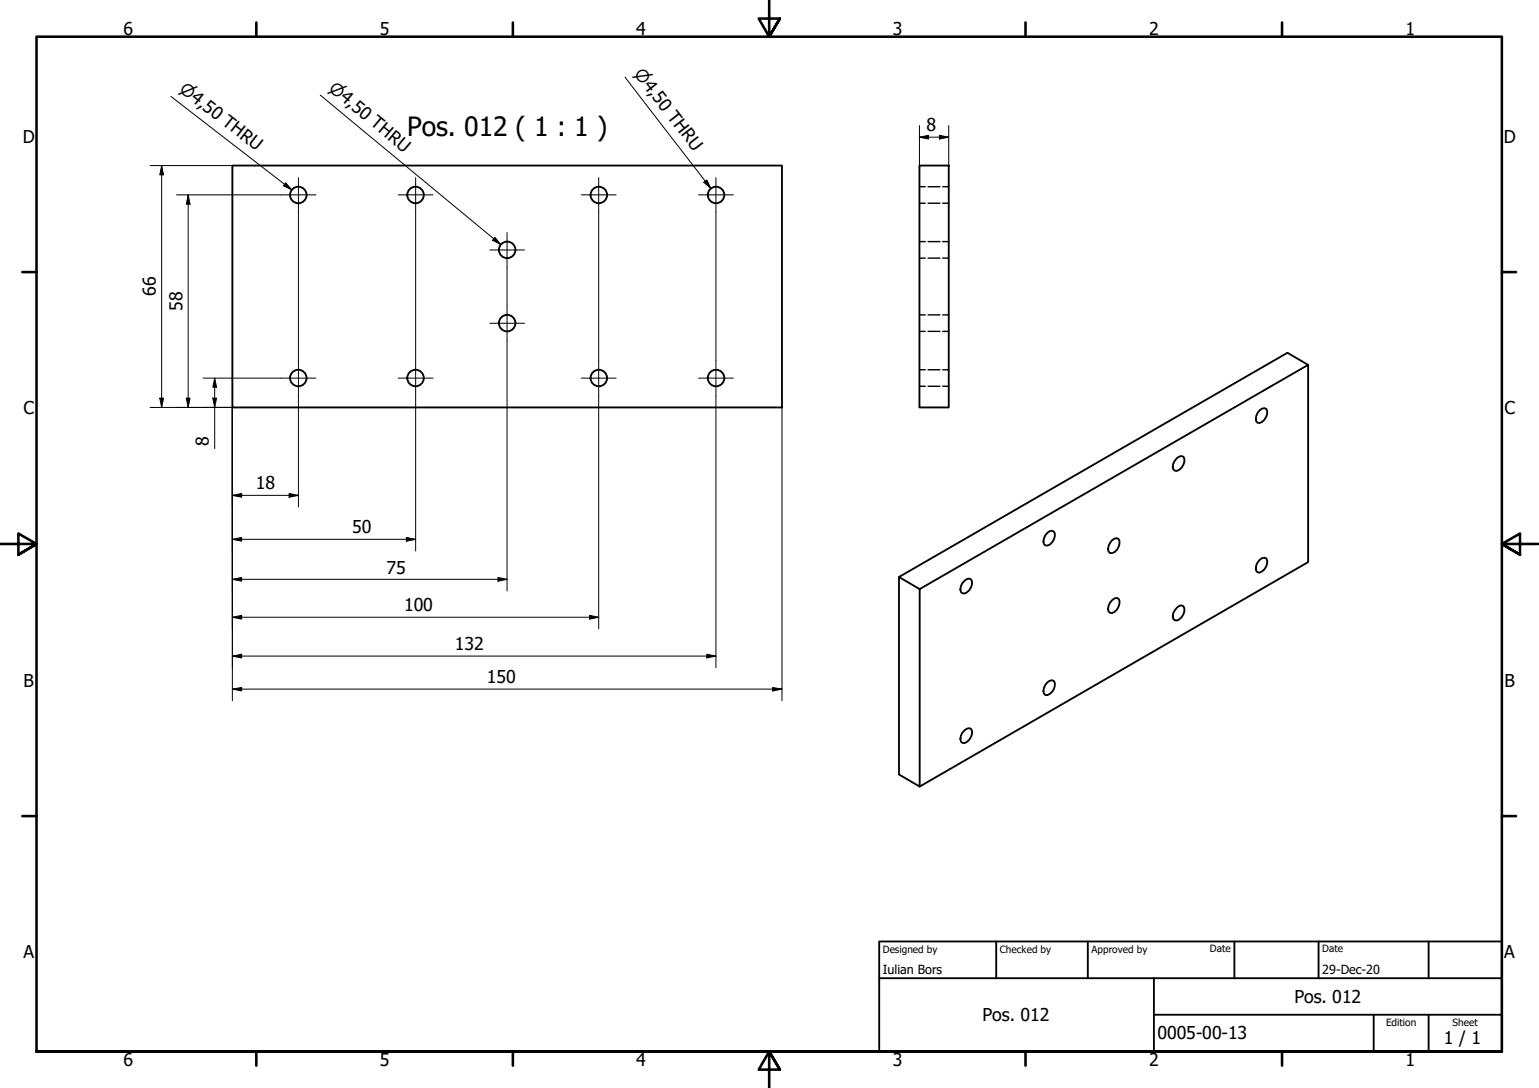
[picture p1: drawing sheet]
<svg xmlns="http://www.w3.org/2000/svg" width="420mm" height="297mm" viewBox="0 0 420 297" stroke-linecap="round" stroke-linejoin="round" font-family="sans-serif">
<!-- layer: Visible (ISO) -->
<g fill="none" stroke="#000" stroke-width=".51">
<path d="M63.4 45.2h150.1v66h-150.1zM251 45.2h8v66h-8zM357.1 99.6v53.9l-106 61.2M343.9 112l.7-.4 .6-.2 .5 .2a2.96 2.96 0 0 1-1.8 3.9l-.6-.1a2 2 0 0 1 0-2.7zM321.3 125.1l.6-.5 .7-.1 .5 .2a2.96 2.96 0 0 1-1.8 3.9l-.6-.1a1.87 1.87 0 0 1 0-2.7zM245.4 157.5l5.7 3.3v53.9l-5.7-3.3zM245.4 157.5l106.1-61.2 5.6 3.3-106 61.2M263.3 158.5l.7-.4 .6-.1 .5 .2a2.96 2.96 0 0 1-1.8 3.8h-.6a2.24 2.24 0 0 1 .6-3.5zM285.9 145.5l.7-.5 .6-.1 .5 .2a2.87 2.87 0 0 1-1.8 3.9l-.5-.1a2 2 0 0 1 0-2.7zM303.6 147.5l1.3-.6 .5 .3a2.74 2.74 0 0 1-2.4 3.8 2.03 2.03 0 0 1 0-2.7zM343.9 152.8l.7-.4 .6-.1 .5 .1a2.96 2.96 0 0 1-1.8 3.9h-.6a2.27 2.27 0 0 1 .6-3.5zM303.6 163.9l.7-.5 .6-.2 .5 .3a2.96 2.96 0 0 1-1.8 3.9l-.6-.1a2.27 2.27 0 0 1 .6-3.4z"/>
<path d="M321.3 165.9l.6-.5 .7-.1a1.57 1.57 0 0 1 .5 2.4 2.29 2.29 0 0 1-2.4 1.6 1.87 1.87 0 0 1 0-2.7zM263.3 199.4l.7-.5 .6-.1 .5 .2a2.96 2.96 0 0 1-1.8 3.9l-.6-.1a2.24 2.24 0 0 1 .6-3.4zM285.9 186.3l.7-.4 .6-.2 .5 .2a2.91 2.91 0 0 1-1.8 3.9l-.5-.1a2 2 0 0 1 0-2.7z"/>
<circle cx="81.4" cy="53.2" r="2.25"/>
<circle cx="113.4" cy="53.2" r="2.25"/>
<circle cx="163.5" cy="53.2" r="2.25"/>
<circle cx="195.5" cy="53.2" r="2.25"/>
<circle cx="138.5" cy="68.2" r="2.25"/>
<circle cx="138.5" cy="88.2" r="2.25"/>
<circle cx="81.4" cy="103.2" r="2.25"/>
<circle cx="113.4" cy="103.2" r="2.25"/>
<circle cx="163.5" cy="103.2" r="2.25"/>
<circle cx="195.5" cy="103.2" r="2.25"/>
</g>
<!-- layer: Hidden (ISO) -->
<g fill="none" stroke="#000" stroke-width=".38">
<path d="M251 55.5h1.6M251 51h1.6M253.4 55.5h3.2M253.4 51h3.2M257.4 55.5h1.6M257.4 51h1.6M251 70.5h1.6M251 66h1.6M253.4 70.5h3.2M253.4 66h3.2M257.4 70.5h1.6M257.4 66h1.6"/>
<path d="M251 90.5h1.6M251 86h1.6M253.4 90.5h3.2M253.4 86h3.2M257.4 90.5h1.6M257.4 86h1.6M251 105.5h1.6M251 101h1.6M253.4 105.5h3.2M253.4 101h3.2M257.4 105.5h1.6M257.4 101h1.6"/>
</g>
<!-- layer: Border (ISO) -->
<g fill="none" stroke="#000" stroke-width=".7">
<path d="M70 6.1v3.9M140 6.1v3.9M210 0v10l-2.9-4.9h5.8l-2.9 4.9 2.9-4.9M280 6.1v3.9M350 6.1v3.9M6.1 74.3h3.9M410 74.3h3.9M0 148.5h10l-5-2.8v5.7l5-2.9-5 2.9M420 148.5h-10l5-2.8v5.7l-5-2.9 5 2.9M6.1 222.8h3.9M410 222.8h3.9M10 287.1v-277.1h400v277.1h-400h400"/>
<path d="M70 287.1v3.8M140 287.1v3.8M212.9 292l-2.9-4.9 2.9 4.9h-5.8l2.9-4.9v9.9M280 287.1v3.8M350 287.1v3.8"/>
</g>
<!-- layer: Title (ISO) -->
<path d="M240 257h170v30.1h-170zM272 257v10.1M297 257v10.1M337 257v10.1M360 257v10.1M390 257v10.1M240 267.1h170M315 277h95M315 267.1v20M375 277v10.1M390 277v10.1" fill="none" stroke="#000" stroke-width=".51"/>
<!-- layer: Center Mark (ISO) -->
<g fill="none" stroke="#000" stroke-width=".27">
<path d="M76.7 53.2h9.5M81.5 48.5v9.5M108.7 53.2h9.5M113.5 48.5v9.5M158.7 53.2h9.5M163.4 48.5v9.5M190.7 53.2h9.5M195.5 48.5v9.5M133.7 68.2h9.5M138.4 63.5v9.4M81.5 98.5v9.5M113.5 98.5v9.5"/>
<path d="M133.7 88.3h9.5M138.4 83.5v9.4M163.4 98.5v9.5M195.5 98.5v9.5M76.7 103.2h9.5M108.7 103.2h9.5M158.7 103.2h9.5M190.7 103.2h9.5"/>
</g>
<!-- layer: Dimension (ISO) -->
<g fill="none" stroke="#000" stroke-width=".27">
<path d="M251 37.5l2.5-.6v1.1zM251 37.5h8M251 34.3v10.9M256.5 36.9l2.5 .6-2.5 .5zM259 34.3v10.9M41 45.2h22.4M44.1 45.2l.5 2.5h-1zM44.1 45.2v66M48.2 53.2h28.5M51.4 53.2l.5 2.5h-1zM51.4 53.2v58M81.5 58v40.5"/>
<path d="M113.5 58v40.5M163.4 58v40.5M195.5 58v40.5M138.4 72.9v10.6M138.4 92.9v68.4M41 111.2h22.4v80.1M43.6 108.7h1l-.5 2.5zM50.9 108.7h1l-.5 2.5zM55.4 103.2h21.3M58.1 108.7h1l-.5 2.5zM58.6 103.2l.5 2.5h-1zM58.6 103.2v19.3"/>
<path d="M81.5 108v30.4M113.5 108v42.4M163.4 108v63.7M195.5 108v74.3M213.5 111.2v80.1M63.4 135.2l2.6-.5v1zM63.4 135.2h18.1M78.9 134.7l2.6 .5-2.6 .5zM63.4 147.2l2.6-.5v1.1zM63.4 158.2l2.6-.5v1zM63.4 147.2h50.1M63.4 158.2h75"/>
<path d="M110.9 146.7l2.6 .5-2.6 .6zM136 157.7l2.4 .5-2.4 .5zM63.4 168.5l2.6-.5v1zM63.4 179.1l2.6-.5v1zM63.4 168.5h100M63.4 179.1h132.1M161 168l2.4 .5-2.4 .5zM193 178.6l2.5 .5-2.5 .5zM63.4 188.1l2.6-.4v.9zM63.4 188.1h150.1M210.9 187.7l2.6 .4-2.6 .5z"/>
</g>
<g fill="#000">
<path d="M251 37.5l2.5-.6v1.1z" fill-rule="evenodd"/>
<path d="M256.5 36.9l2.5 .6-2.5 .5z" fill-rule="evenodd"/>
<path d="M44.1 45.2l.5 2.5h-1z" fill-rule="evenodd"/>
<path d="M51.4 53.2l.5 2.5h-1z" fill-rule="evenodd"/>
<path d="M43.6 108.7h1l-.5 2.5z" fill-rule="evenodd"/>
<path d="M50.9 108.7h1l-.5 2.5z" fill-rule="evenodd"/>
<path d="M58.1 108.7h1l-.5 2.5z" fill-rule="evenodd"/>
<path d="M58.6 103.2l.5 2.5h-1z" fill-rule="evenodd"/>
<path d="M63.4 135.2l2.6-.5v1z" fill-rule="evenodd"/>
<path d="M78.9 134.7l2.6 .5-2.6 .5z" fill-rule="evenodd"/>
<path d="M63.4 147.2l2.6-.5v1.1z" fill-rule="evenodd"/>
<path d="M63.4 158.2l2.6-.5v1z" fill-rule="evenodd"/>
<path d="M110.9 146.7l2.6 .5-2.6 .6z" fill-rule="evenodd"/>
<path d="M136 157.7l2.4 .5-2.4 .5z" fill-rule="evenodd"/>
<path d="M63.4 168.5l2.6-.5v1z" fill-rule="evenodd"/>
<path d="M63.4 179.1l2.6-.5v1z" fill-rule="evenodd"/>
<path d="M161 168l2.4 .5-2.4 .5z" fill-rule="evenodd"/>
<path d="M193 178.6l2.5 .5-2.5 .5z" fill-rule="evenodd"/>
<path d="M63.4 188.1l2.6-.4v.9z" fill-rule="evenodd"/>
<path d="M210.9 187.7l2.6 .4-2.6 .5z" fill-rule="evenodd"/>
</g>
<!-- layer: Symbol (ISO) -->
<path d="M46.7 26.3l33 25.6M87.4 26l49.3 40.8M170.6 21.1l23.5 30.3M78 49.9l1.7 2-2.3-1.2zM192.2 49.8l.8-.7 1.1 2.3zM135.1 64.8l1.6 2-2.2-1.2z" fill="none" stroke="#000" stroke-width=".27"/>
<g fill="#000">
<path d="M78 49.9l1.7 2-2.3-1.2z" fill-rule="evenodd"/>
<path d="M192.2 49.8l.8-.7 1.1 2.3z" fill-rule="evenodd"/>
<path d="M135.1 64.8l1.6 2-2.2-1.2z" fill-rule="evenodd"/>
</g>
<text font-size="7.2" x="111.1" y="37.3">Pos. 012 ( 1 : 1 )</text>
<g font-size="4.8">
<text x="33.7" y="9.6">6</text>
<text x="103.7" y="9.6">5</text>
<text x="173.7" y="9.6">4</text>
<text x="243.7" y="9.6">3</text>
<text x="313.7" y="9.6">2</text>
<text x="383.7" y="9.6">1</text>
<text x="252.9" y="35.9">8</text>
<text x="6.2" y="38.9">D</text>
<text x="410.5" y="38.9">D</text>
<text x="42.5" y="80.8" transform="rotate(-90 42.5 80.8)">66</text>
<text x="49.8" y="84.8" transform="rotate(-90 49.8 84.8)">58</text>
<text x="6.4" y="113.1">C</text>
<text x="410.7" y="113.1">C</text>
<text x="57" y="121.7" transform="rotate(-90 57 121.7)">8</text>
<text x="69.8" y="133.6">18</text>
<text x="96.1" y="145.6">50</text>
<text x="105.5" y="156.6">75</text>
<text x="110.3" y="166.9">100</text>
<text x="124.2" y="177.5">132</text>
<text x="6.4" y="187.4">B</text>
<text x="132.9" y="186.5">150</text>
<text x="410.7" y="187.4">B</text>
<text x="6.4" y="261.7">A</text>
<text x="410.7" y="261.7">A</text>
<text x="353.4" y="273.8">Pos. 012</text>
<text x="268.2" y="278.8">Pos. 012</text>
<text x="316" y="283.8">0005-00-13</text>
<text x="394.2" y="285">1 / 1</text>
<text x="33.7" y="290.9">6</text>
<text x="103.7" y="290.9">5</text>
<text x="173.7" y="290.9">4</text>
<text x="243.7" y="290.9">3</text>
<text x="313.7" y="290.9">2</text>
<text x="383.7" y="290.9">1</text>
</g>
<g font-size="4.6">
<text x="173" y="20.2" transform="rotate(52 173 20.2)">⌀4,50 THRU</text>
<text x="48.7" y="24.9" transform="rotate(38 48.7 24.9)">⌀4,50 THRU</text>
<text x="89.5" y="24.6" transform="rotate(40 89.5 24.6)">⌀4,50 THRU</text>
</g>
<g font-size="3.4">
<text x="241" y="266">Iulian Bors</text>
<text x="361" y="266">29-Dec-20</text>
</g>
<g font-size="2.7">
<text x="241" y="260.1">Designed by</text>
<text x="273" y="260.1">Checked by</text>
<text x="298" y="260.1">Approved by</text>
<text x="330.3" y="260">Date</text>
<text x="361" y="260">Date</text>
<text x="378.4" y="280.1">Edition</text>
<text x="396.6" y="280.1">Sheet</text>
</g>
</svg>
